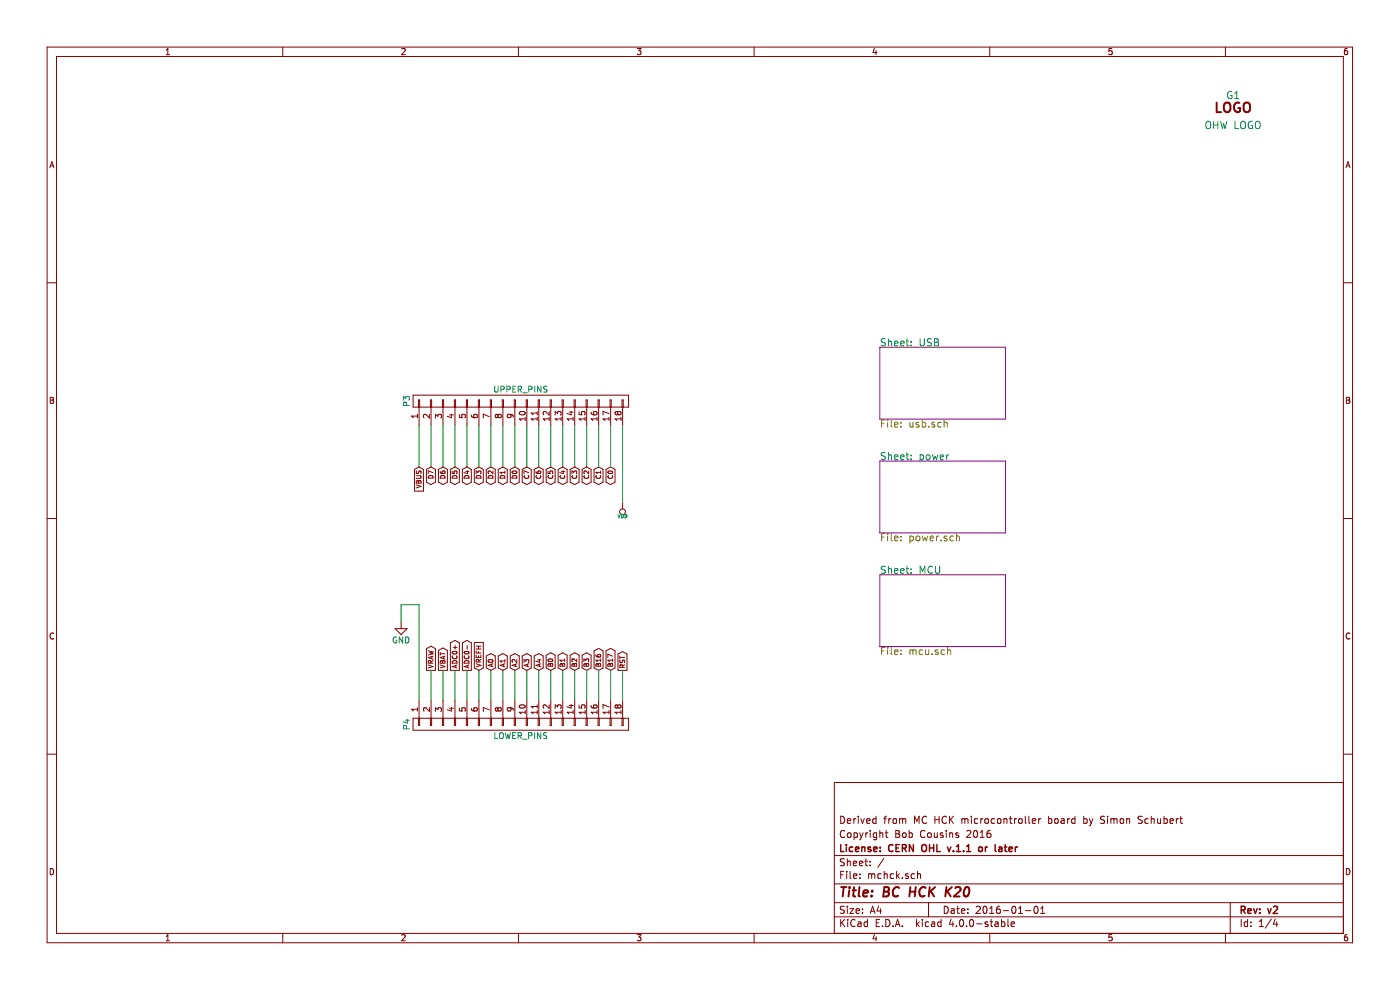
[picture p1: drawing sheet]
EESchema Schematic File Version 2
LIBS:power
LIBS:device
LIBS:transistors
LIBS:conn
LIBS:linear
LIBS:regul
LIBS:74xx
LIBS:cmos4000
LIBS:SparkFun
LIBS:tac_switchsmd_evqp2
LIBS:logo
LIBS:MK20LF
LIBS:RMC
LIBS:opendous
LIBS:multireg
LIBS:inductor_select
LIBS:mchck-cache
EELAYER 25 0
EELAYER END
$Descr A4 11693 8268
encoding utf-8
Sheet 1 4
Title "BC HCK K20 "
Date "2016-01-01"
Rev "v2"
Comp "License: CERN OHL v.1.1 or later"
Comment1 "Copyright Bob Cousins 2016"
Comment2 "Derived from MC HCK microcontroller board by Simon Schubert"
Comment3 ""
Comment4 ""
$EndDescr
$Comp
L CONN_01X18 P4
U 1 1
P 4350 6050
F 0 "P4" H 4350 7000 50  0000 C CNN
F 1 "LOWER_PINS" V 4450 6050 50  0000 C CNN
F 2 "RMC_pcb_header:pin_header_2.54mm_1x18" H 4350 6050 50  0001 C CNN
F 3 "" H 4350 6050 50  0000 C CNN
F 4 "never" V 4350 6050 60  0001 C CNN "populate"
	1    4350 6050
	0    -1   1    0   
$EndComp
$Comp
L LOGO G1
U 1 1
P 10300 800
F 0 "G1" H 10300 800 60  0000 C CNN
F 1 "OHW LOGO" H 10300 550 60  0000 C CNN
F 2 "mchck:OHW-LOGO-6mm" H 10300 650 60  0001 C CNN
F 3 "" H 10300 800 60  0001 C CNN
F 4 "never" H 10300 800 60  0001 C CNN "populate"
	1    10300 800 
	1    0    0    -1  
$EndComp
$Sheet
S 7350 2900 1050 600 
U 504995A0
F0 "USB" 60
F1 "usb.sch" 60
$EndSheet
Wire Wire Line
	4300 3900 4300 3550
Wire Wire Line
	4100 3900 4100 3550
Wire Wire Line
	3600 3900 3600 3550
Wire Wire Line
	4500 3900 4500 3550
Wire Wire Line
	3900 3900 3900 3550
Wire Wire Line
	4400 5600 4400 5850
Wire Wire Line
	4200 5600 4200 5850
Wire Wire Line
	4000 5850 4000 5600
Wire Wire Line
	4100 5850 4100 5600
Wire Wire Line
	4300 5850 4300 5600
Wire Wire Line
	4500 5850 4500 5600
Wire Wire Line
	4000 3900 4000 3550
Wire Wire Line
	3800 3550 3800 3900
Wire Wire Line
	3700 3550 3700 3900
Wire Wire Line
	3500 3900 3500 3550
Wire Wire Line
	4200 3550 4200 3900
Wire Wire Line
	4400 3900 4400 3550
Wire Wire Line
	4800 3550 4800 3900
Wire Wire Line
	4700 3900 4700 3550
$Sheet
S 7350 3850 1050 600 
U 4F22DD51
F0 "power" 60
F1 "power.sch" 60
$EndSheet
Wire Wire Line
	3500 5050 3500 5850
Wire Wire Line
	4600 3900 4600 3550
Wire Wire Line
	4600 5600 4600 5850
Wire Wire Line
	4700 5850 4700 5600
$Sheet
S 7350 4800 1050 600 
U 50474F32
F0 "MCU" 60
F1 "mcu.sch" 60
$EndSheet
Wire Wire Line
	4900 3900 4900 3550
Wire Wire Line
	4800 5850 4800 5600
Text GLabel 3600 3900 3    40   3State ~ 0
D7
Text GLabel 3700 3900 3    40   3State ~ 0
D6
Text GLabel 3800 3900 3    40   3State ~ 0
D5
Text GLabel 3900 3900 3    40   3State ~ 0
D4
Text GLabel 4000 3900 3    40   3State ~ 0
D3
Text GLabel 4100 3900 3    40   3State ~ 0
D2
Text GLabel 4200 3900 3    40   3State ~ 0
D1
Text GLabel 4300 3900 3    40   3State ~ 0
D0
Text GLabel 4400 3900 3    40   3State ~ 0
C7
Text GLabel 4500 3900 3    40   3State ~ 0
C6
Text GLabel 4600 3900 3    40   3State ~ 0
C5
Text GLabel 4700 3900 3    40   3State ~ 0
C4
Text GLabel 4800 3900 3    40   3State ~ 0
C3
Text GLabel 4900 3900 3    40   3State ~ 0
C2
Text GLabel 3600 5600 1    40   Output ~ 0
VRAW
Wire Wire Line
	3500 5050 3350 5050
Wire Wire Line
	3350 5050 3350 5200
Wire Wire Line
	5200 4200 5200 3550
Text GLabel 5000 3900 3    40   3State ~ 0
C1
Text GLabel 5100 3900 3    40   3State ~ 0
C0
Text GLabel 4900 5600 1    40   3State ~ 0
B3
Wire Wire Line
	4900 5600 4900 5850
Text GLabel 3800 5600 1    40   Output ~ 0
ADC0+
Text GLabel 3900 5600 1    40   Output ~ 0
ADC0-
Text GLabel 3700 5600 1    40   Output ~ 0
VBAT
Text GLabel 4100 5600 1    40   3State ~ 0
A0
Text GLabel 4200 5600 1    40   3State ~ 0
A1
Text GLabel 4300 5600 1    40   3State ~ 0
A2
Text GLabel 4400 5600 1    40   3State ~ 0
A3
Text GLabel 4500 5600 1    40   3State ~ 0
A4
Text GLabel 4600 5600 1    40   3State ~ 0
B0
Text GLabel 4700 5600 1    40   3State ~ 0
B1
Text GLabel 4800 5600 1    40   3State ~ 0
B2
Text GLabel 5000 5600 1    40   3State ~ 0
B16
Text GLabel 5100 5600 1    40   3State ~ 0
B17
Wire Wire Line
	5100 5600 5100 5850
Wire Wire Line
	5000 5850 5000 5600
Text GLabel 5200 5600 1    40   Output ~ 0
RST
$Comp
L VDD #PWR01
U 1 1
P 5200 4200
F 0 "#PWR01" H 5200 4300 30  0001 C CNN
F 1 "VDD" H 5200 4310 30  0000 C CNN
F 2 "" H 5200 4200 60  0000 C CNN
F 3 "" H 5200 4200 60  0000 C CNN
	1    5200 4200
	-1   0    0    1   
$EndComp
Text GLabel 4000 5600 1    40   Input ~ 0
VREFH
Text GLabel 3500 3900 3    40   Input ~ 0
VBUS
Wire Wire Line
	5100 3900 5100 3550
Wire Wire Line
	5000 3550 5000 3900
Wire Wire Line
	3900 5850 3900 5600
Wire Wire Line
	3800 5600 3800 5850
Wire Wire Line
	3700 5600 3700 5850
Wire Wire Line
	5200 5850 5200 5600
$Comp
L GND #PWR02
U 1 1
P 3350 5200
F 0 "#PWR02" H 3350 4950 50  0001 C CNN
F 1 "GND" H 3350 5050 50  0000 C CNN
F 2 "" H 3350 5200 50  0000 C CNN
F 3 "" H 3350 5200 50  0000 C CNN
	1    3350 5200
	1    0    0    -1  
$EndComp
$Comp
L CONN_01X18 P3
U 1 1
P 4350 3350
F 0 "P3" H 4350 4300 50  0000 C CNN
F 1 "UPPER_PINS" V 4450 3350 50  0000 C CNN
F 2 "RMC_pcb_header:pin_header_2.54mm_1x18" H 4350 3350 50  0001 C CNN
F 3 "" H 4350 3350 50  0000 C CNN
	1    4350 3350
	0    -1   -1   0   
$EndComp
Wire Wire Line
	3600 5600 3600 5850
$EndSCHEMATC
